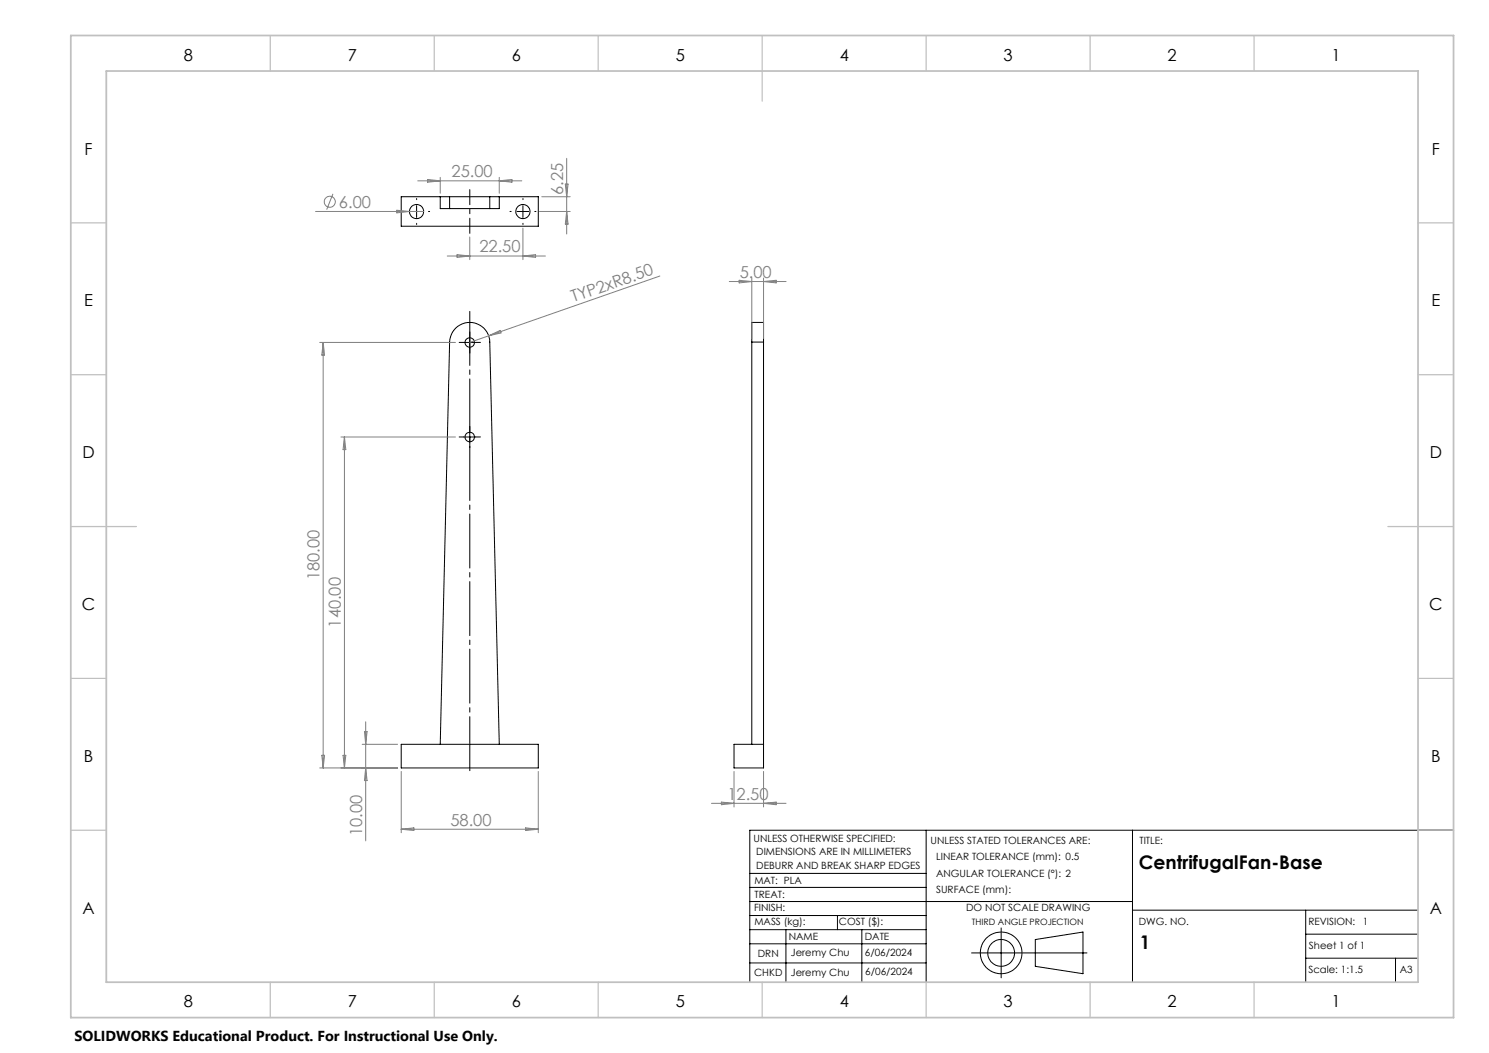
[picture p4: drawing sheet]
<svg xmlns="http://www.w3.org/2000/svg" width="420mm" height="297mm" viewBox="0 0 420 297" stroke-linecap="round" stroke-linejoin="round" font-family="sans-serif">
<g fill="none" stroke="#000" stroke-width=".28">
<path d="M115.8 59.7h3.4M117.5 58v3.3M124.2 55.5v3.3h2.6M126.8 58.8h11.3M126.8 55.5h11.3M126.8 55.5h-13.6v8.3h38.6v-8.3h-13.7M126.8 55.5v3.3M138.1 55.5v3.3M140.8 55.5v3.3h-2.7M145.8 59.7h3.4M147.5 58v3.3M130.8 96.6h3.4"/>
<path d="M132.5 94.9v3.4M212.1 96.5v-5.6h3.3v5.6M212.1 96.5v113.4M212.1 96.5h3.3M215.4 96.5v120.1h-8.4v-6.7h8.4M130.8 123.3h3.4M132.5 121.6v3.3M113.2 209.9h38.6v6.7h-38.6zM124.2 209.9l2.6-113.4a5.7 5.7 0 0 1 5.7-5.6 5.7 5.7 0 0 1 5.6 5.6l2.7 113.4M261.2 234.2v42.8M319.4 234.2v42.8M400 234.2h-188.5v42.8"/>
<path d="M211.5 250.3h49.7M211.5 254.3h107.9M211.5 246.3h49.7M211.5 258.2h49.7M236.2 258.2v4M319.4 256.7h80.6M368.3 256.7v20.3M211.5 262.2h49.7M211.5 266.2h49.7M211.5 271.6h49.7M221.7 262.2v14.8M243.1 262.2v14.8"/>
<path d="M274 268.8h32.6M282.4 261.7v14.1M292 265l13.5-2.1v11.7l-13.5-2zM368.3 263.5h31.7M368.3 270.3h31.7M393.6 270.3v6.7"/>
<circle cx="117.5" cy="59.7" r="1.99"/>
<circle cx="147.5" cy="59.7" r="2"/>
<circle cx="132.5" cy="96.6" r="1.33"/>
<circle cx="132.5" cy="123.3" r="1.34"/>
<circle cx="282.4" cy="268.8" r="5.9"/>
<circle cx="282.4" cy="268.8" r="3.8"/>
</g>
<g fill="none" stroke="#808080" stroke-width=".28">
<path d="M89 59.7h30.5M93.9 54.7l-1.8 4.4M111.9 59.3l3.6 .4-3.6 .3zM117.8 51h29.4M120.6 50.6l3.6 .4-3.6 .4zM124.2 50v4.5M140.8 50v4.5M140.8 51l3.6-.4v.8zM152.2 59.7h8.6M152.8 55.5h8M159.5 51.9h.7l-.4 3.6zM159.8 44.7v21.3"/>
<path d="M159.8 59.7l.4 3.5h-.7zM126.2 72.2h27.6M128.9 71.8l3.6 .4-3.6 .4zM132.5 66.8v6.4M147.5 64.3v8.9M147.5 72.2l3.6-.4v.8zM186.1 77.9l-53.6 18.7M205.7 79.4h16M208.5 79.1l3.6 .3-3.6 .4zM212.1 78.4v17.1M215.4 78.4v17.1M215.4 79.4l3.5-.3v.7z"/>
<path d="M90.2 96.6h38.3M91.2 96.6v120M91.2 96.6l.3 3.6h-.7zM137.8 94.7l3.3-1.5 .2 .7zM96.2 123.3h32.3M97.2 123.3v93.3M97.2 123.3l.3 3.5h-.7zM90.2 216.6h21.9M90.8 213h.7l-.3 3.6zM96.8 213h.7l-.3 3.6zM102.2 209.9h9.9M102.8 206.4h.7l-.3 3.5z"/>
<path d="M103.2 203.6v33.6M103.2 216.6l.3 3.6h-.7zM113.2 217.6v17.3M151.8 217.6v17.3M207 217.6v10M215.4 217.6v10M113.2 233.9h38.6M113.2 233.9l3.5-.4v.7zM148.3 233.5l3.5 .4-3.5 .3zM200.7 226.6h21M203.5 226.2l3.5 .4-3.5 .4zM215.4 226.6l3.5-.4v.8z"/>
<circle cx="93" cy="56.9" r="1.56"/>
</g>
<path d="M132.5 65.8v-12.3" fill="none" stroke="#000" stroke-width=".28" stroke-dasharray="15.2 1.3 1.3 1.3" stroke-dashoffset="11"/>
<g fill="none" stroke="#000" stroke-width=".28" stroke-dasharray="15.2 1.3 1.3 1.3">
<path d="M114.2 59.6h-.4M117.5 56.3v-.3M120.8 59.6h.4M144.2 59.6h-.4M147.5 56.3v-.3M150.8 59.6h.4M117.5 63v.3M147.5 63v.3M130.8 96.6h-1.3M132.5 94.9v-1.3M132.5 98.2v1.4M134.2 96.6h1.3"/>
<path d="M130.8 123.2h-1.3M132.5 121.6v-1.4M132.5 124.9v1.3M134.2 123.2h1.3"/>
</g>
<path d="M132.5 218.6v-132" fill="none" stroke="#000" stroke-width=".28" stroke-dasharray="15.2 1.3 1.3 1.3" stroke-dashoffset="-1.2"/>
<path d="M400 234.2h10" fill="none" stroke="#000" stroke-width=".35"/>
<g fill="none" stroke="#c0c0c0" stroke-width=".35">
<path d="M76.2 10v10M122.5 10v10M168.7 10v10M215 10v18.5M261.2 10v10M307.5 10v10M353.7 10v10M20 62.9h10M400 62.9h10M20 105.7h10M400 105.7h10M20 148.5h18.5"/>
<path d="M391.5 148.5h18.5M20 191.3h10M400 191.3h10M20 234.2h10M400 234.2h10M76.2 277v10M122.5 277v10M168.7 277v10M215 277v10M261.2 277v10M307.5 277v10M353.7 277v10"/>
</g>
<path d="M20 10h390v277h-390zM30 20h370v257h-370z" fill="none" stroke="#c0c0c0" stroke-width=".5"/>
<g font-size="5.3">
<text x="321.3" y="245.2">CentrifugalFan-Base</text>
<text x="321.5" y="267.8">1</text>
</g>
<g font-size="4.7">
<text x="51.8" y="17.2">8</text>
<text x="98.1" y="17.2">7</text>
<text x="144.3" y="17.2">6</text>
<text x="190.6" y="17.2">5</text>
<text x="236.8" y="17.2">4</text>
<text x="283.1" y="17.2">3</text>
<text x="329.3" y="17.2">2</text>
<text x="375.6" y="17.2">1</text>
<text x="23.9" y="43.6">F</text>
<text x="403.9" y="43.6">F</text>
<text x="23.8" y="86.4">E</text>
<text x="403.8" y="86.4">E</text>
<text x="23.3" y="129.3">D</text>
<text x="403.3" y="129.3">D</text>
<text x="23.1" y="172.1">C</text>
<text x="403.1" y="172.1">C</text>
<text x="23.7" y="214.9">B</text>
<text x="403.7" y="214.9">B</text>
<text x="23.3" y="257.8">A</text>
<text x="403.3" y="257.8">A</text>
<text x="51.8" y="284.2">8</text>
<text x="98.1" y="284.2">7</text>
<text x="144.3" y="284.2">6</text>
<text x="190.6" y="284.2">5</text>
<text x="236.8" y="284.2">4</text>
<text x="283.1" y="284.2">3</text>
<text x="329.3" y="284.2">2</text>
<text x="375.6" y="284.2">1</text>
</g>
<g font-size="4.7" fill="#808080">
<text x="127.4" y="50">25.00</text>
<text x="95.6" y="58.6">6.00</text>
<text x="158.8" y="55" transform="rotate(-90 158.8 55)">6.25</text>
<text x="135.2" y="71.2">22.50</text>
<text x="208.7" y="78.4">5.00</text>
<text x="161.7" y="85.3" transform="rotate(-19 161.7 85.3)">TYP2xR8.50</text>
<text x="90.2" y="163.7" transform="rotate(-90 90.2 163.7)">180.00</text>
<text x="96.2" y="177" transform="rotate(-90 96.2 177)">140.00</text>
<text x="205.2" y="225.6">12.50</text>
<text x="127" y="232.8">58.00</text>
<text x="102.2" y="235.9" transform="rotate(-90 102.2 235.9)">10.00</text>
</g>
<text font-size="4.1" x="21" y="293.7">SOLIDWORKS Educational Product. For Instructional Use Only.</text>
<g font-size="2.8">
<text x="212.5" y="237.4">UNLESS OTHERWISE SPECIFIED:</text>
<text x="262.5" y="238">UNLESS STATED TOLERANCES ARE:</text>
<text x="321.4" y="238">TITLE:</text>
<text x="213.3" y="245">DEBURR AND BREAK SHARP EDGES</text>
<text x="213.3" y="241.2">DIMENSIONS ARE IN MILLIMETERS</text>
<text x="264" y="242.5">LINEAR TOLERANCE (mm): 0.5</text>
<text x="212.8" y="249.3">MAT: PLA</text>
<text x="264" y="251.8">SURFACE (mm):</text>
<text x="264" y="247.3">ANGULAR TOLERANCE (°): 2</text>
<text x="212.7" y="256.9">FINISH:</text>
<text x="212.9" y="253.2">TREAT:</text>
<text x="272.5" y="256.9">DO NOT SCALE DRAWING</text>
<text x="212.8" y="261">MASS (kg):</text>
<text x="236.6" y="261">COST ($):</text>
<text x="321.2" y="261">DWG. NO.</text>
<text x="369.1" y="261">REVISION:</text>
<text x="384.4" y="261">1</text>
<text x="213.8" y="269.9">DRN</text>
<text x="222.5" y="265.2">NAME</text>
<text x="223.1" y="269.8">Jeremy Chu</text>
<text x="243.9" y="269.7">6/06/2024</text>
<text x="243.9" y="265.1">DATE</text>
<text x="369.2" y="267.8">Sheet 1 of 1</text>
<text x="212.7" y="275.4">CHKD</text>
<text x="223.1" y="275.3">Jeremy Chu</text>
<text x="244.1" y="275.1">6/06/2024</text>
<text x="369.1" y="274.5">Scale: 1:1.5</text>
<text x="394.8" y="274.5">A3</text>
</g>
<text font-size="2.5" x="274.2" y="260.9">THIRD ANGLE PROJECTION</text>
</svg>
